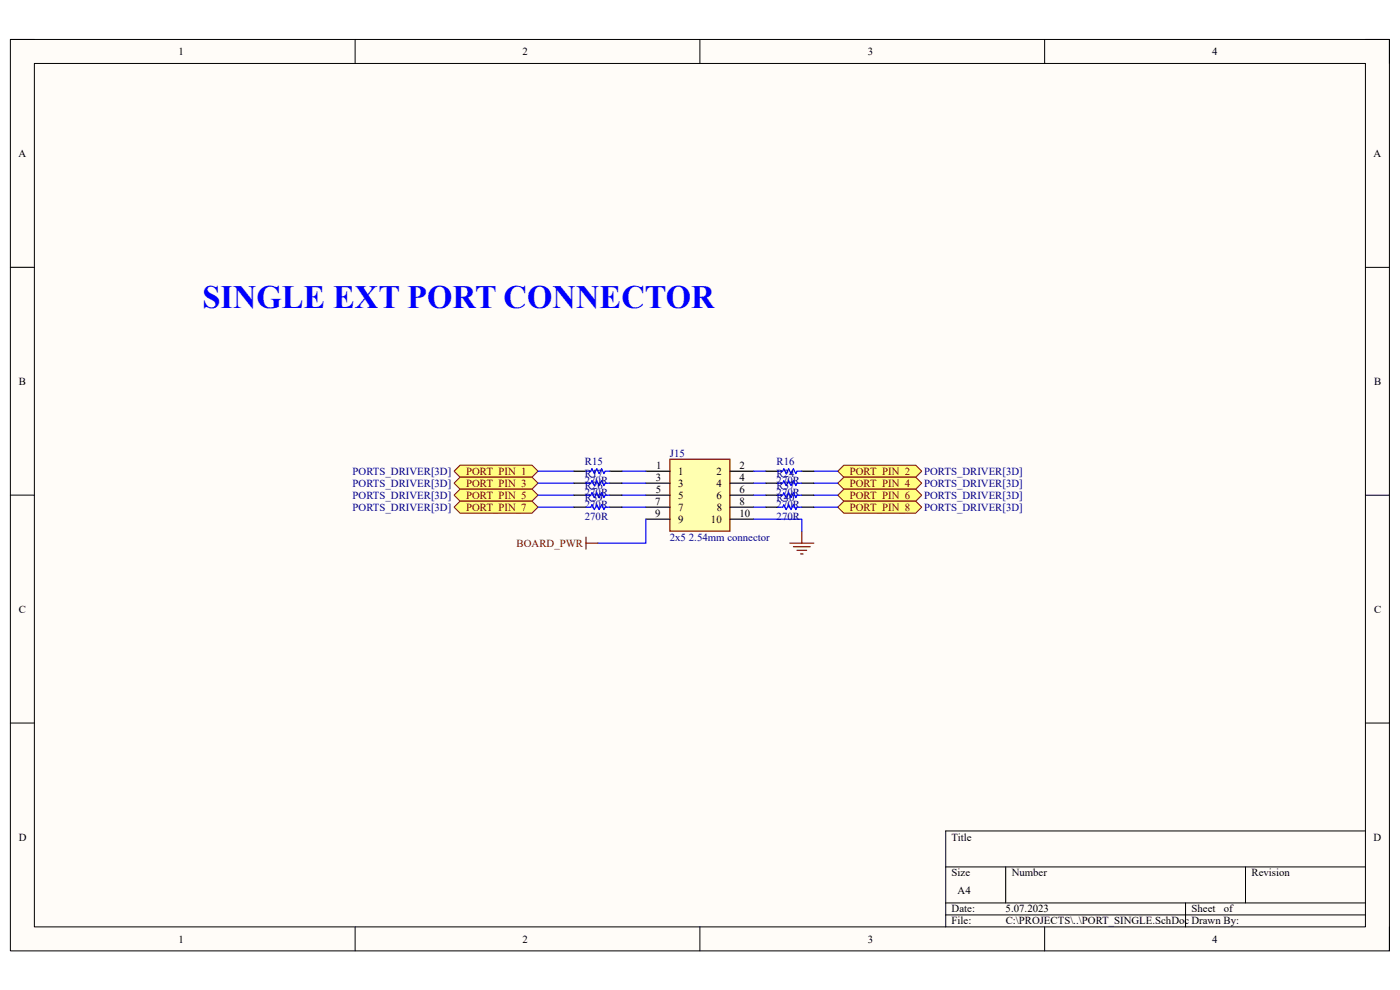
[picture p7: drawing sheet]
<svg xmlns="http://www.w3.org/2000/svg" width="297mm" height="210mm" viewBox="0 0 297 210" stroke-linecap="round" stroke-linejoin="round" font-family="sans-serif">
<path d="M2.2 8.4h292.6v193.3h-292.6z" fill-rule="evenodd" fill="#fffcf8"/>
<path d="M2.2 8.4h292.6v193.3h-292.6z" fill="none" stroke="#000" stroke-width=".21"/>
<path d="M7.3 13.5h282.4v183.1h-282.4z" fill-rule="evenodd" fill="#fffcf8"/>
<g fill="none" stroke="#000" stroke-width=".21">
<path d="M2.2 8.4h5.1M7.3 13.5h282.4v183.1h-282.4zM75.3 8.4v5.1M148.5 8.4v5.1M221.6 8.4v5.1M289.7 8.4h5.1v5.1M2.2 56.7h5.1M289.7 56.7h5.1M2.2 105h5.1M289.7 105.1h5.1M2.2 153.4h5.1M289.7 153.4h5.1"/>
<path d="M289.7 176.3h-89.1v20.3M75.3 196.6v5.1M148.5 196.6v5.1M200.6 183.9h89.1M200.6 191.5h89.1M200.6 194.1h89.1M213.4 183.9v7.6M221.6 196.6v5.1M251.5 191.5v5.1M264.2 183.9v7.6M294.8 196.6v5.1"/>
</g>
<path d="M142.1 97.4h12.7v15.3h-12.7z" fill-rule="evenodd" fill="#ffffb0"/>
<path d="M142.1 97.4h12.7v15.3h-12.7zM124.3 115.2h2.6M124.3 114v2.5M167.6 115.2h5.1M168.3 116h3.6M169.1 116.7h2M169.9 117.5h.5M170.1 112.7v2.5" fill="none" stroke="#800000" stroke-width=".25"/>
<path d="M137 100h5.1M154.8 100h5.1M137 102.5h5.1M137 105h5.1M137 107.6h5.1M137 110.1h5.1M154.8 102.5h5.1M154.8 105h5.1M154.8 107.6h5.1M154.8 110.1h5.1" fill="none" stroke="#000" stroke-width=".25"/>
<path d="M137 110.1v5.1h-10.1M159.9 110.1h10.2v2.6" fill="none" stroke="#00f" stroke-width=".25"/>
<path d="M96.3 100l1.3-1.3h15.3l1.2 1.3-1.2 1.2h-15.3z" fill-rule="evenodd" fill="#ffff80"/>
<path d="M96.3 100l1.3-1.3h15.3l1.2 1.3-1.2 1.2h-15.3z" fill="none" stroke="#800000" stroke-width=".21"/>
<path d="M177.7 100l1.3-1.3h15.3l1.2 1.3-1.2 1.2h-15.3z" fill-rule="evenodd" fill="#ffff80"/>
<path d="M177.7 100l1.3-1.3h15.3l1.2 1.3-1.2 1.2h-15.3z" fill="none" stroke="#800000" stroke-width=".21"/>
<path d="M96.3 102.5l1.3-1.3h15.3l1.2 1.3-1.2 1.3h-15.3z" fill-rule="evenodd" fill="#ffff80"/>
<path d="M96.3 102.5l1.3-1.3h15.3l1.2 1.3-1.2 1.3h-15.3z" fill="none" stroke="#800000" stroke-width=".21"/>
<path d="M177.7 102.5l1.3-1.3h15.3l1.2 1.3-1.2 1.3h-15.3z" fill-rule="evenodd" fill="#ffff80"/>
<path d="M177.7 102.5l1.3-1.3h15.3l1.2 1.3-1.2 1.3h-15.3z" fill="none" stroke="#800000" stroke-width=".21"/>
<path d="M96.3 105l1.3-1.2h15.3l1.2 1.2-1.2 1.3h-15.3z" fill-rule="evenodd" fill="#ffff80"/>
<path d="M96.3 105l1.3-1.2h15.3l1.2 1.2-1.2 1.3h-15.3z" fill="none" stroke="#800000" stroke-width=".21"/>
<path d="M177.7 105.1l1.3-1.3h15.3l1.2 1.3-1.2 1.2h-15.3z" fill-rule="evenodd" fill="#ffff80"/>
<path d="M177.7 105.1l1.3-1.3h15.3l1.2 1.3-1.2 1.2h-15.3z" fill="none" stroke="#800000" stroke-width=".21"/>
<path d="M96.3 107.6l1.3-1.3h15.3l1.2 1.3-1.2 1.3h-15.3z" fill-rule="evenodd" fill="#ffff80"/>
<path d="M96.3 107.6l1.3-1.3h15.3l1.2 1.3-1.2 1.3h-15.3z" fill="none" stroke="#800000" stroke-width=".21"/>
<path d="M177.7 107.6l1.3-1.3h15.3l1.2 1.3-1.2 1.3h-15.3z" fill-rule="evenodd" fill="#ffff80"/>
<path d="M177.7 107.6l1.3-1.3h15.3l1.2 1.3-1.2 1.3h-15.3z" fill="none" stroke="#800000" stroke-width=".21"/>
<g fill="none" stroke="#00f" stroke-width=".25">
<path d="M114.1 100h7.7M124.3 100h1l.3-.6 .5 1.1 .5-1.1 .5 1.1 .5-1.1 .5 1.1 .3-.5h1M131.9 100h5.1M159.9 100h2.6M165 100h1l.3-.6 .5 1.1 .5-1.1 .5 1.1 .5-1.1 .5 1.1 .3-.5h1M172.7 100h5M114.1 102.5h7.7M114.1 105h7.7M114.1 107.6h7.7M124.3 102.5h1l.3-.5 .5 1 .5-1 .5 1 .5-1 .5 1 .3-.5h1M124.3 105h1l.3-.5 .5 1.1 .5-1.1 .5 1.1 .5-1.1 .5 1.1 .3-.6h1M124.3 107.6h1l.3-.5 .5 1 .5-1 .5 1 .5-1 .5 1 .3-.5h1"/>
<path d="M131.9 102.5h5.1M131.9 105h5.1M131.9 107.6h5.1M159.9 102.5h2.6M159.9 105h2.6M159.9 107.6h2.6M165 102.5h1l.3-.5 .5 1 .5-1 .5 1 .5-1 .5 1 .3-.5h1M165 105h1l.3-.5 .5 1.1 .5-1.1 .5 1.1 .5-1.1 .5 1.1 .3-.6h1M165 107.6h1l.3-.5 .5 1 .5-1 .5 1 .5-1 .5 1 .3-.5h1M172.7 102.5h5M172.7 105.1h5M172.7 107.6h5"/>
</g>
<g fill="none" stroke="#000" stroke-width=".25">
<path d="M121.8 100h2.5M129.4 100h2.5M162.5 100h2.5M170.1 100h2.6M121.8 102.5h2.5M121.8 105h2.5M121.8 107.6h2.5M129.4 102.5h2.5M129.4 105h2.5M129.4 107.6h2.5M162.5 102.5h2.5M162.5 105h2.5"/>
<path d="M162.5 107.6h2.5M170.1 102.5h2.6M170.1 105h2.6M170.1 107.6h2.6"/>
</g>
<text font-size="6.9" fill="#00f" x="42.9" y="65.4">SINGLE EXT PORT CONNECTOR</text>
<g font-size="2.3">
<text x="37.9" y="11.7">1</text>
<text x="110.9" y="11.7">2</text>
<text x="184.1" y="11.7">3</text>
<text x="257.1" y="11.7">4</text>
<text x="3.9" y="33.3">A</text>
<text x="291.4" y="33.3">A</text>
<text x="4" y="81.6">B</text>
<text x="291.5" y="81.6">B</text>
<text x="139.1" y="102">3</text>
<text x="139.2" y="99.4">1</text>
<text x="143.9" y="100.7">1</text>
<text x="152" y="100.7">2</text>
<text x="156.9" y="99.4">2</text>
<text x="156.9" y="102">4</text>
<text x="139" y="107.1">7</text>
<text x="139.1" y="104.5">5</text>
<text x="143.9" y="103.3">3</text>
<text x="143.9" y="105.8">5</text>
<text x="152" y="103.3">4</text>
<text x="152" y="105.8">6</text>
<text x="156.9" y="104.5">6</text>
<text x="156.9" y="107.1">8</text>
<text x="139" y="109.6">9</text>
<text x="143.9" y="108.3">7</text>
<text x="143.9" y="110.9">9</text>
<text x="150.8" y="110.9">10</text>
<text x="152.1" y="108.3">8</text>
<text x="156.9" y="109.6">10</text>
<text x="4" y="130">C</text>
<text x="291.5" y="130">C</text>
<text x="4" y="178.3">D</text>
<text x="201.9" y="178.3">Title</text>
<text x="291.4" y="178.3">D</text>
<text x="201.9" y="185.9">Size</text>
<text x="214.6" y="185.9">Number</text>
<text x="265.5" y="185.9">Revision</text>
<text x="203.2" y="189.7">A4</text>
<text x="201.9" y="193.5">Date:</text>
<text x="201.9" y="196.1">File:</text>
<text x="213.3" y="193.5">5.07.2023</text>
<text x="213.4" y="196.1">C:\PROJECTS\..\PORT_SINGLE.SchDoc Drawn By:</text>
<text x="252.8" y="193.5">Sheet</text>
<text x="259.6" y="193.5">of</text>
<text x="37.9" y="199.9">1</text>
<text x="110.9" y="199.9">2</text>
<text x="184.1" y="199.9">3</text>
<text x="257.1" y="199.9">4</text>
</g>
<g font-size="2.3" fill="#000080">
<text x="74.8" y="100.7">PORTS_DRIVER[3D]</text>
<text x="124.1" y="98.7">R15</text>
<text x="124.1" y="101.2">R17</text>
<text x="142.1" y="96.9">J15</text>
<text x="164.8" y="98.7">R16</text>
<text x="164.8" y="101.2">R24</text>
<text x="196" y="100.7">PORTS_DRIVER[3D]</text>
<text x="74.8" y="103.3">PORTS_DRIVER[3D]</text>
<text x="74.8" y="105.8">PORTS_DRIVER[3D]</text>
<text x="124.1" y="102.7">270R</text>
<text x="124.1" y="105.3">270R</text>
<text x="124.1" y="103.8">R26</text>
<text x="124.1" y="107.8">270R</text>
<text x="124.1" y="106.3">R39</text>
<text x="164.8" y="102.7">270R</text>
<text x="164.8" y="105.3">270R</text>
<text x="164.8" y="103.8">R37</text>
<text x="164.8" y="107.8">270R</text>
<text x="164.8" y="106.3">R40</text>
<text x="196" y="103.3">PORTS_DRIVER[3D]</text>
<text x="196" y="105.8">PORTS_DRIVER[3D]</text>
<text x="74.8" y="108.3">PORTS_DRIVER[3D]</text>
<text x="124.1" y="110.4">270R</text>
<text x="164.8" y="110.4">270R</text>
<text x="196" y="108.3">PORTS_DRIVER[3D]</text>
<text x="142.1" y="114.7">2x5 2.54mm connector</text>
</g>
<g font-size="2.3" fill="#800000">
<text x="98.9" y="100.7">PORT_PIN_1</text>
<text x="180.3" y="100.7">PORT_PIN_2</text>
<text x="98.9" y="103.3">PORT_PIN_3</text>
<text x="98.9" y="105.8">PORT_PIN_5</text>
<text x="180.3" y="103.3">PORT_PIN_4</text>
<text x="180.3" y="105.8">PORT_PIN_6</text>
<text x="98.9" y="108.3">PORT_PIN_7</text>
<text x="180.3" y="108.3">PORT_PIN_8</text>
<text x="109.6" y="116">BOARD_PWR</text>
</g>
</svg>
